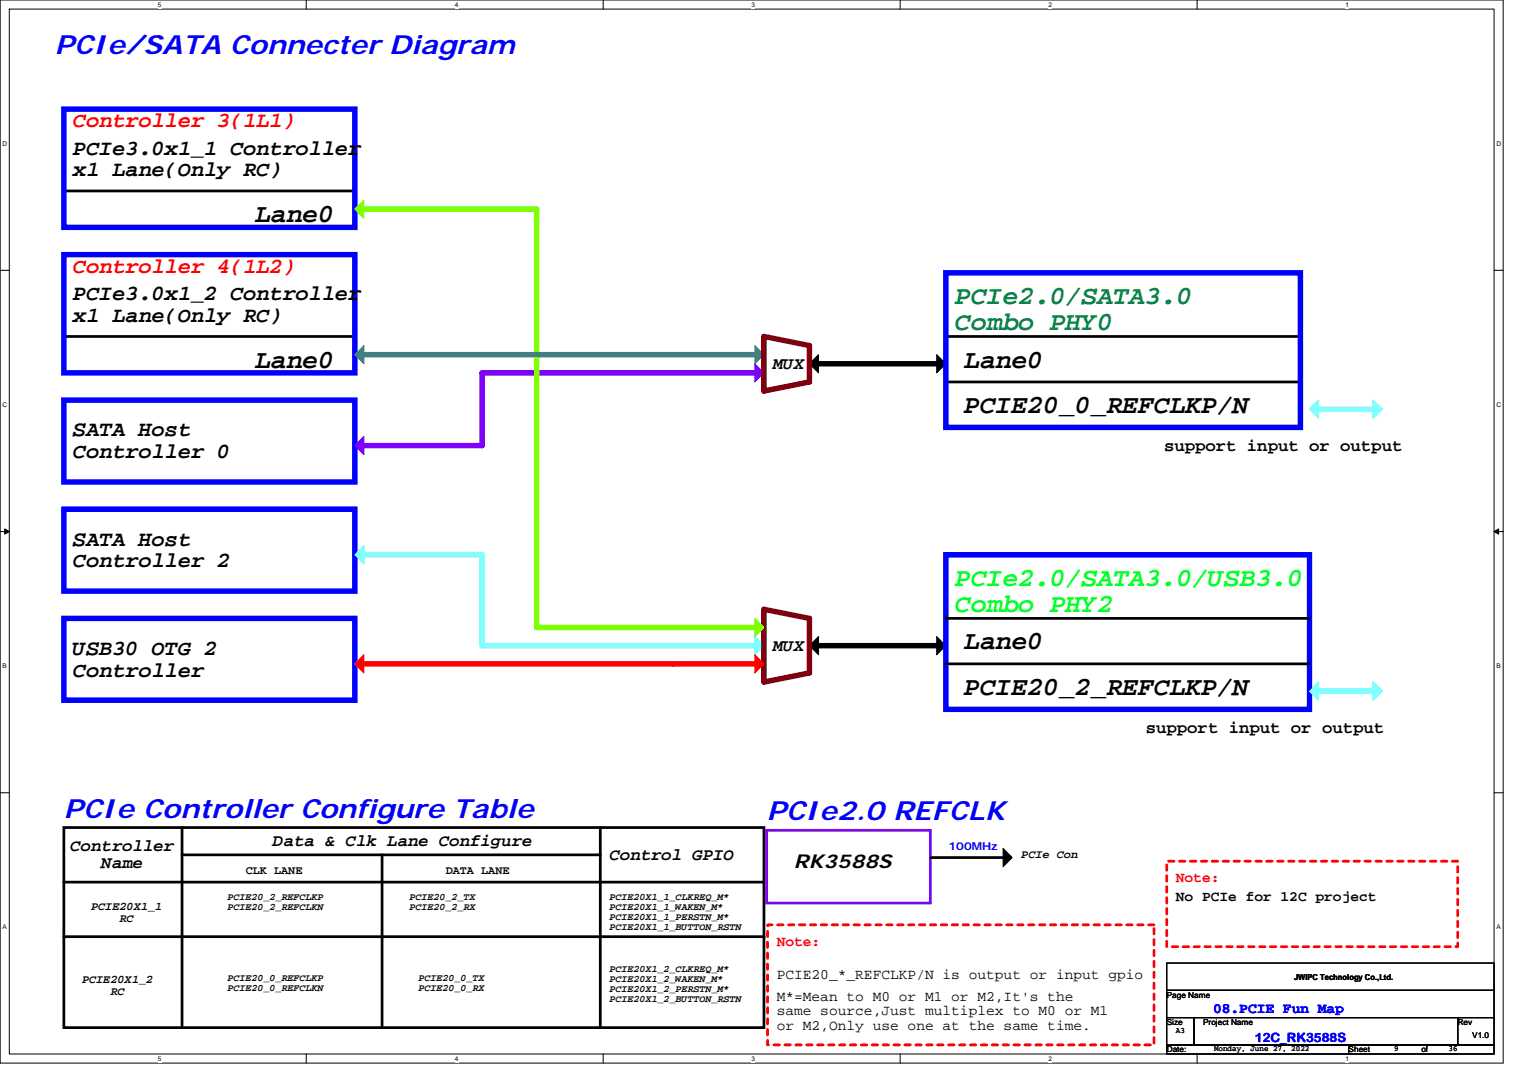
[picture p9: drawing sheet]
<svg xmlns="http://www.w3.org/2000/svg" width="297mm" height="210mm" viewBox="0 0 297 210" stroke-linecap="round" stroke-linejoin="round" font-family="sans-serif">
<path d="M0 0h293.9v207.8h-293.9zM1.8 1.8h290.4v204.3h-290.4z" fill="none" stroke="#000" stroke-width=".2"/>
<g fill="#fff">
<path d="M30.8 .2h.8v1.4h-.8z"/>
<path d="M30.8 206.2h.8v1.5h-.8z"/>
</g>
<path d="M59.9 0v1.8M59.9 206.1v1.7" fill="none" stroke="#000" stroke-width=".2"/>
<g fill="#fff">
<path d="M88.9 .2h.7v1.4h-.7z"/>
<path d="M88.9 206.2h.7v1.5h-.7z"/>
</g>
<path d="M118 0v1.8M118 206.1v1.7" fill="none" stroke="#000" stroke-width=".2"/>
<g fill="#fff">
<path d="M147 .2h.7v1.4h-.7z"/>
<path d="M147 206.2h.7v1.5h-.7z"/>
</g>
<path d="M176 0v1.8M176 206.1v1.7" fill="none" stroke="#000" stroke-width=".2"/>
<g fill="#fff">
<path d="M205.1 .2h.7v1.4h-.7z"/>
<path d="M205.1 206.2h.7v1.5h-.7z"/>
</g>
<path d="M234.1 0v1.8M234.1 206.1v1.7" fill="none" stroke="#000" stroke-width=".2"/>
<g fill="#fff">
<path d="M263.1 .2h.7v1.4h-.7z"/>
<path d="M263.1 206.2h.7v1.5h-.7z"/>
<path d="M.5 27.3h.9v1.4h-.9z"/>
<path d="M292.6 27.3h.9v1.4h-.9z"/>
<path d="M.5 78.4h.9v1.4h-.9z"/>
<path d="M292.6 78.4h.9v1.4h-.9z"/>
</g>
<path d="M0 52.9h1.8M292.2 52.9h1.7" fill="none" stroke="#000" stroke-width=".2"/>
<g fill="#fff">
<path d="M.5 129.5h.8v1.4h-.8z"/>
<path d="M292.6 129.5h.9v1.4h-.9z"/>
</g>
<path d="M0 103.9h1.8M.9 103.4l.9 .5-.9 .5zM292.2 103.9l.9-.5v1zM292.2 103.9h1.7" fill="none" stroke="#000" stroke-width=".2"/>
<path d="M.9 103.4l.9 .5-.9 .5zM292.2 103.9l.9-.5v1z" fill="#000"/>
<g fill="#fff">
<path d="M.5 180.5h.8v1.5h-.8z"/>
<path d="M292.6 180.5h.9v1.5h-.9z"/>
</g>
<path d="M0 155h1.8M292.2 155h1.7" fill="none" stroke="#000" stroke-width=".2"/>
<path d="M94.3 108.5v17.7h53.3" fill="none" stroke="#80ffff" stroke-width="1.1"/>
<path d="M147.6 124.5l1.8 1.7-1.8 1.8z" fill-rule="evenodd" fill="#0ff" stroke="#0ff" stroke-width=".2"/>
<path d="M147.6 72.9h-53.3v14.2" fill="none" stroke="#8000ff" stroke-width="1.1"/>
<path d="M147.6 71.1l1.8 1.8-1.8 1.8z" fill-rule="evenodd" fill="#8000ff" stroke="#8000ff" stroke-width=".2"/>
<path d="M147.6 67.6l1.8 1.7-1.8 1.8z" fill-rule="evenodd" fill="#408080" stroke="#408080" stroke-width=".2"/>
<path d="M104.9 40.9v81.8" fill="none" stroke="#80ff00" stroke-width="1.1"/>
<circle cx="104.9" cy="40.9" r=".53" fill="#80ff00"/>
<path d="M160.1 71.1h23.1M160.1 126.2h23.1" fill="none" stroke="#000" stroke-width="1.1"/>
<g fill="#000" stroke="#000" stroke-width=".2">
<path d="M158.3 71.1l1.8-1.8v3.6z" fill-rule="evenodd"/>
<path d="M183.2 69.3l1.8 1.8-1.8 1.8z" fill-rule="evenodd"/>
<path d="M158.3 126.2l1.8-1.7v3.5z" fill-rule="evenodd"/>
<path d="M183.2 124.5l1.8 1.7-1.8 1.8z" fill-rule="evenodd"/>
<path d="M196.2 165.9l1.7 1.8-1.7 1.7z" fill-rule="evenodd"/>
</g>
<g fill="none" stroke="#000" stroke-width=".53">
<path d="M12.5 37.3h56.9M12.5 65.8h56.9M185 74.7h69.3M185 65.8h69.3M185 129.8h71.1M185 120.9h71.1M12.5 172.5h136.9M12.5 161.8h136.9v39.1h-136.9zM35.6 161.8v39.1M35.6 167.1h81.8M74.7 167.1v33.6M117.4 161.8v39.1"/>
<path d="M181.9 167.7h14.3M12.5 183.1h136.9"/>
</g>
<path d="M12.5 21.3h56.9v23.1h-56.9zM12.5 49.8h56.9v23.1h-56.9zM185 53.3h69.3v30.3h-69.3zM12.5 78.2h56.9v16h-56.9zM12.5 99.6h56.9v16h-56.9zM185 108.5h71.1v30.2h-71.1zM12.5 120.9h56.9v16h-56.9z" fill="none" stroke="#00f" stroke-width="1.1"/>
<g fill="#0ff" stroke="#0ff" stroke-width=".2">
<path d="M257.8 78.2v3.6l-1.7-1.8z" fill-rule="evenodd"/>
<path d="M268.5 78.2l1.8 1.8h-1.8h1.8l-1.8 1.8z" fill-rule="evenodd"/>
<path d="M256.1 135.1l1.7-1.7v3.5z" fill-rule="evenodd"/>
<path d="M268.5 133.4l1.8 1.7h-1.8h1.8l-1.8 1.8z" fill-rule="evenodd"/>
<path d="M69.4 108.5l1.8-1.8v3.5z" fill-rule="evenodd"/>
</g>
<path d="M257.8 80h10.7M71.2 108.5h23.1M257.8 135.1h10.7" fill="none" stroke="#80ffff" stroke-width="1.1"/>
<path d="M71.2 69.3h76.4" fill="none" stroke="#408080" stroke-width="1.1"/>
<path d="M69.4 69.3l1.8-1.7v3.5z" fill-rule="evenodd" fill="#408080" stroke="#408080" stroke-width=".2"/>
<path d="M71.2 87.1h23.1" fill="none" stroke="#8000ff" stroke-width="1.1"/>
<path d="M69.4 87.1l1.8-1.8v3.6z" fill-rule="evenodd" fill="#8000ff" stroke="#8000ff" stroke-width=".2"/>
<path d="M71.2 129.8h76.4" fill="none" stroke="#f00" stroke-width="1.1"/>
<g fill="#f00" stroke="#f00" stroke-width=".2">
<path d="M69.4 129.8l1.8-1.8v3.6z" fill-rule="evenodd"/>
<path d="M147.6 128l1.8 1.8-1.8 1.8z" fill-rule="evenodd"/>
</g>
<path d="M149.4 65.8v10.7l8.9-1.8v-7.1M149.4 119.1v14.2l8.9-1.7v-10.7" fill="none" stroke="#800000" stroke-width="1.1"/>
<path d="M149.4 65.8l8.9 1.8M149.4 119.1l8.9 1.8" fill="none" stroke="#800040" stroke-width="1.1"/>
<g fill="#80ff00" stroke="#80ff00" stroke-width=".2">
<path d="M147.6 120.9l1.8 1.8-1.8 1.8z" fill-rule="evenodd"/>
<path d="M69.4 40.9l1.8-1.8v3.6z" fill-rule="evenodd"/>
</g>
<path d="M71.2 40.9h33.7M104.9 122.7h42.7" fill="none" stroke="#80ff00" stroke-width="1.1"/>
<g fill="#000">
<circle cx="149.4" cy="172.5" r=".27"/>
<circle cx="149.4" cy="183.1" r=".27"/>
</g>
<path d="M228.2 168.4h56.9v16.7h-56.9zM150.1 180.8h75.6v23.5h-75.6z" fill="none" stroke="#f00" stroke-width=".53" stroke-dasharray="1.1 1.1"/>
<path d="M149.9 162.3h32v14.3h-32z" fill="none" stroke="#8000ff" stroke-width=".53"/>
<path d="M228.2 188.3h64v5.3h-64zM228.2 193.6h64v5.4h-64zM228.2 199h5.3v5.3h-5.3zM233.5 199h51.6v5.3h-51.6zM285.1 199h7.1v5.3h-7.1zM228.2 204.3h35.5v1.8h-35.5zM263.7 204.3h28.5v1.8h-28.5z" fill="none" stroke="#000" stroke-width=".2"/>
<g font-size="5.2" fill="#00f">
<text x="10.7" y="10.5">PCIe/SATA Connecter Diagram</text>
<text x="12.5" y="159.9">PCIe Controller Configure Table</text>
<text x="149.9" y="160.4">PCIe2.0 REFCLK</text>
</g>
<g font-size="5.2">
<text x="49.8" y="43.4">Lane0</text>
<text x="49.8" y="71.9">Lane0</text>
<text x="188.5" y="71.9">Lane0</text>
<text x="188.5" y="80.7">PCIE20_0_REFCLKP/N</text>
<text x="188.5" y="127">Lane0</text>
<text x="188.5" y="135.9">PCIE20_2_REFCLKP/N</text>
</g>
<g font-size="5.2" fill="#008040">
<text x="186.7" y="59.4">PCIe2.0/SATA3.0</text>
<text x="186.7" y="64.6">Combo PHY0</text>
</g>
<g font-size="5.2" fill="#0f0">
<text x="186.7" y="114.5">PCIe2.0/SATA3.0/USB3.0</text>
<text x="186.7" y="119.7">Combo PHY2</text>
</g>
<g font-size="4.3" fill="#f00">
<text x="14.3" y="24.9">Controller 3(1L1)</text>
<text x="14.3" y="53.3">Controller 4(1L2)</text>
</g>
<g font-size="4.3">
<text x="14.3" y="30.2">PCIe3.0x1_1 Controller</text>
<text x="14.3" y="34.5">x1 Lane(Only RC)</text>
<text x="14.3" y="58.7">PCIe3.0x1_2 Controller</text>
<text x="14.3" y="62.9">x1 Lane(Only RC)</text>
<text x="14.3" y="85.3">SATA Host</text>
<text x="14.3" y="89.6">Controller 0</text>
<text x="14.3" y="106.7">SATA Host</text>
<text x="14.3" y="110.9">Controller 2</text>
<text x="14.3" y="128">USB30 OTG 2</text>
<text x="14.3" y="132.3">Controller</text>
</g>
<text font-size="3.7" x="155.3" y="169.6">RK3588S</text>
<g font-size="3.4">
<text x="151.2" y="72.2">MUX</text>
<text x="227.6" y="88.2">support input or output</text>
<text x="151.2" y="127.3">MUX</text>
<text x="224.1" y="143.3">support input or output</text>
<text x="13.7" y="166.4">Controller</text>
<text x="53.4" y="165.3">Data &amp; Clk Lane Configure</text>
<text x="19.8" y="169.8">Name</text>
<text x="119.2" y="168.2">Control GPIO</text>
</g>
<g font-size="2.8" fill="#f00">
<text x="229.9" y="172.5">Note:</text>
<text x="151.9" y="185">Note:</text>
</g>
<g font-size="2.8">
<text x="229.9" y="176.1">No PCIe for 12C project</text>
<text x="151.9" y="191.4">PCIE20_*_REFCLKP/N is output or input gpio</text>
<text x="151.9" y="195.6">M*=Mean to M0 or M1 or M2,It's the</text>
<text x="151.9" y="198.5">same source,Just multiplex to M0 or M1</text>
<text x="151.9" y="201.3">or M2,Only use one at the same time.</text>
</g>
<text font-size="2.8" fill="#00f" x="237.2" y="198.1">08.PCIE Fun Map</text>
<text font-size="2.5" fill="#00f" x="245.4" y="203.8">12C_RK3588S</text>
<g font-size="2.3">
<text x="199.7" y="167.8">PCIe Con</text>
<text x="48" y="170.8">CLK LANE</text>
<text x="87.2" y="170.8">DATA LANE</text>
<text x="17.8" y="177.9">PCIE20X1_1</text>
<text x="23.4" y="180.3">RC</text>
<text x="16" y="192.2">PCIE20X1_2</text>
<text x="21.6" y="194.5">RC</text>
</g>
<text font-size="2.1" fill="#00f" x="185.5" y="166.3">100MHz</text>
<g font-size="2">
<text x="44.5" y="175.9">PCIE20_2_REFCLKP</text>
<text x="44.5" y="177.8">PCIE20_2_REFCLKN</text>
<text x="80" y="175.9">PCIE20_2_TX</text>
<text x="80" y="177.8">PCIE20_2_RX</text>
<text x="119.2" y="175.9">PCIE20X1_1_CLKREQ_M*</text>
<text x="119.2" y="177.8">PCIE20X1_1_WAKEN_M*</text>
<text x="119.2" y="179.8">PCIE20X1_1_PERSTN_M*</text>
<text x="119.2" y="181.7">PCIE20X1_1_BUTTON_RSTN</text>
<text x="44.5" y="191.9">PCIE20_0_REFCLKP</text>
<text x="81.8" y="191.9">PCIE20_0_TX</text>
<text x="119.2" y="190.1">PCIE20X1_2_CLKREQ_M*</text>
<text x="44.5" y="193.8">PCIE20_0_REFCLKN</text>
<text x="81.8" y="193.8">PCIE20_0_RX</text>
<text x="119.2" y="192">PCIE20X1_2_WAKEN_M*</text>
<text x="119.2" y="194">PCIE20X1_2_PERSTN_M*</text>
<text x="119.2" y="196">PCIE20X1_2_BUTTON_RSTN</text>
</g>
<g font-size="1.6">
<text x="253" y="191.6">JWIPC Technology Co.,Ltd.</text>
<text x="228.2" y="195.1">Page Name</text>
<text x="228.2" y="200.4">Size</text>
<text x="229.9" y="202">A3</text>
<text x="235.3" y="200.4">Project Name</text>
<text x="285.1" y="200.4">Rev</text>
<text x="287.9" y="202.9">V1.0</text>
<text x="228.2" y="205.7">Date:</text>
<text x="237.4" y="205.6">Monday, June 27, 2022</text>
<text x="263.7" y="205.7">Sheet</text>
<text x="272.6" y="205.6">9</text>
<text x="277.9" y="205.7">of</text>
<text x="283.3" y="205.6">36</text>
</g>
<g font-size="1.3">
<text x="30.8" y="1.3">5</text>
<text x="88.9" y="1.3">4</text>
<text x="147" y="1.3">3</text>
<text x="205.1" y="1.3">2</text>
<text x="263.1" y="1.3">1</text>
<text x=".5" y="28.5">D</text>
<text x="292.6" y="28.5">D</text>
<text x=".5" y="79.5">C</text>
<text x="292.6" y="79.5">C</text>
<text x=".5" y="130.6">B</text>
<text x="292.6" y="130.6">B</text>
<text x=".5" y="181.7">A</text>
<text x="292.6" y="181.7">A</text>
<text x="30.8" y="207.4">5</text>
<text x="88.9" y="207.4">4</text>
<text x="147" y="207.4">3</text>
<text x="205.1" y="207.4">2</text>
<text x="263.1" y="207.4">1</text>
</g>
</svg>
